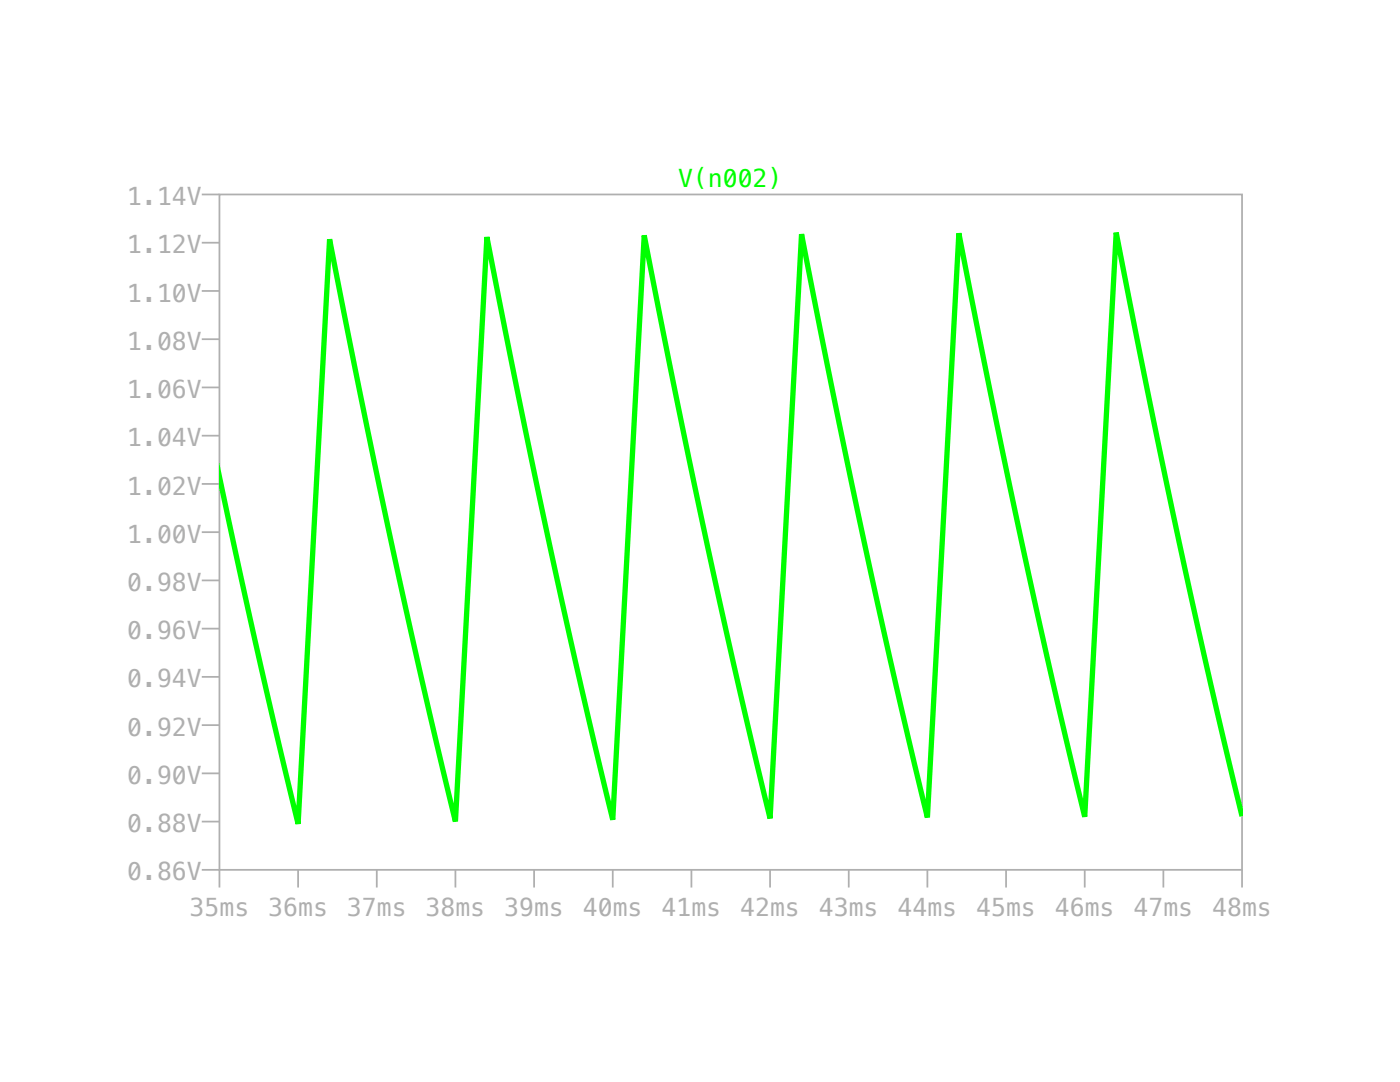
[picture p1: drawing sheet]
<svg xmlns="http://www.w3.org/2000/svg" width="279mm" height="216mm" viewBox="0 0 279 216" stroke-linecap="round" stroke-linejoin="round" font-family="sans-serif">
<g fill="none" stroke="#afafaf" stroke-width=".35">
<path d="M40.3 38.8h3.5M43.8 38.8h204.1v134.8h-204.1zM40.3 58.1h3.5M40.3 48.4h3.5M40.3 77.3h3.5M40.3 67.7h3.5M40.3 96.6h3.5M40.3 86.9h3.5M40.3 115.8h3.5M40.3 106.2h3.5M40.3 135.1h3.5M40.3 125.4h3.5"/>
<path d="M40.3 154.3h3.5M40.3 144.7h3.5M40.3 173.6h3.5v3.5M40.3 163.9h3.5M59.5 173.6v3.5M75.2 173.6v3.5M90.9 173.6v3.5M106.6 173.6v3.5M122.3 173.6v3.5M138 173.6v3.5M153.7 173.6v3.5M169.4 173.6v3.5"/>
<path d="M185.1 173.6v3.5M200.8 173.6v3.5M216.5 173.6v3.5M232.2 173.6v3.5M247.9 173.6v3.5"/>
</g>
<path d="M43.7 94.9l8.3 37.6 7.5 31.9 6.3-116.7a2380.2 2380.2 0 0 0 25.1 116.2l6.3-116.6a2384 2384 0 0 0 25.1 116.3l6.3-116.6a2386.6 2386.6 0 0 0 25.1 116.3l6.3-116.6a2388.7 2388.7 0 0 0 25.1 116.4l6.3-116.6a2389.9 2389.9 0 0 0 25.1 116.5l6.3-116.6a2391.3 2391.3 0 0 0 25.1 116.5" fill="none" stroke="#0f0" stroke-width="1.1" stroke-linecap="butt"/>
<g font-size="4.9" fill="#afafaf">
<text x="25.4" y="40.9">1.14V</text>
<text x="25.4" y="50.5">1.12V</text>
<text x="25.4" y="60.2">1.10V</text>
<text x="25.4" y="69.8">1.08V</text>
<text x="25.4" y="79.4">1.06V</text>
<text x="25.4" y="89.1">1.04V</text>
<text x="25.4" y="98.7">1.02V</text>
<text x="25.4" y="108.3">1.00V</text>
<text x="25.4" y="117.9">0.98V</text>
<text x="25.4" y="127.6">0.96V</text>
<text x="25.4" y="137.2">0.94V</text>
<text x="25.4" y="146.8">0.92V</text>
<text x="25.4" y="156.4">0.90V</text>
<text x="25.4" y="166.1">0.88V</text>
<text x="25.4" y="175.7">0.86V</text>
<text x="37.8" y="182.7">35ms</text>
<text x="53.5" y="182.7">36ms</text>
<text x="69.2" y="182.7">37ms</text>
<text x="84.9" y="182.7">38ms</text>
<text x="100.6" y="182.7">39ms</text>
<text x="116.3" y="182.7">40ms</text>
<text x="132" y="182.7">41ms</text>
<text x="147.7" y="182.7">42ms</text>
<text x="163.4" y="182.7">43ms</text>
<text x="179.1" y="182.7">44ms</text>
<text x="194.8" y="182.7">45ms</text>
<text x="210.5" y="182.7">46ms</text>
<text x="226.2" y="182.7">47ms</text>
<text x="241.9" y="182.7">48ms</text>
</g>
<text font-size="4.9" fill="#0f0" x="135.3" y="37.4">V(n002)</text>
</svg>
